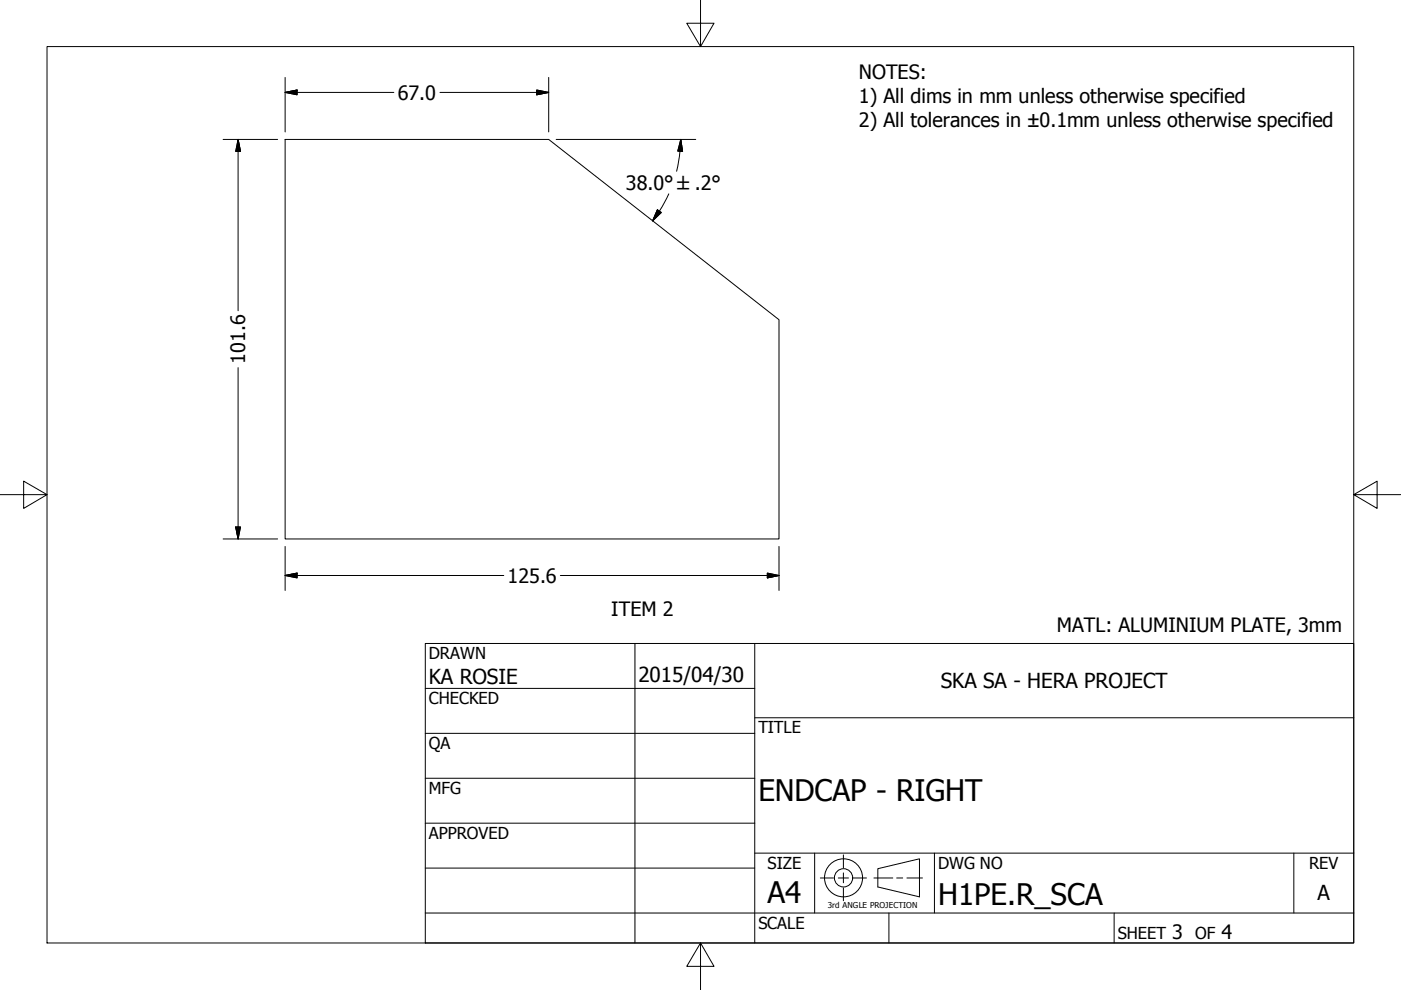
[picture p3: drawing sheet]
<svg xmlns="http://www.w3.org/2000/svg" width="297mm" height="210mm" viewBox="0 0 297 210" stroke-linecap="round" stroke-linejoin="round" font-family="sans-serif">
<!-- layer: Visible (ANSI) -->
<path d="M60.5 29.6h55.8l48.9 38.2v46.5h-104.7z" fill="none" stroke="#000" stroke-width=".21"/>
<!-- layer: Border (ANSI) -->
<path d="M148.5 -.1v10l-2.9-5h5.8l-2.9 5M10 9.9h277v190h-277zM0 104.9h10l-5-2.9v5.8l5-2.9M287 104.9l5 2.9v-5.8l-5 2.9h10M148.5 199.9l2.9 5h-5.8l2.9-5v10" fill="none" stroke="#000" stroke-width=".21"/>
<!-- layer: Title (ANSI) -->
<g fill="none" stroke="#000" stroke-width=".21">
<path d="M90.2 136.4h196.8v63.5h-196.8zM134.6 136.4v63.5M160 136.4v63.5M90.2 146h69.8M90.2 155.5h69.8M160 152.2h127M90.2 165h69.8M90.2 174.5h69.8M90.2 193.6h196.8M90.2 184.1h69.8M160 180.9h127M172.7 180.9v12.7"/>
<path d="M188.5 193.6v6.3M198.1 180.9v12.7M236.2 193.6v6.3M274.3 180.9v12.7"/>
</g>
<!-- layer: Sketch Geometry (ANSI) -->
<g fill="none" stroke="#000" stroke-width=".21">
<path d="M173.9 186.2h2.8M177.7 186.2h2.2M178.8 181.3v2.7M178.8 185.1v2.1M178.8 188.2v2.8M180.9 186.2h2.8M185.3 186.2h4M186.1 184.2l8.8-2.1v8.1l-8.8-2.1zM190.1 186.2h1.3M192.3 186.2h3.3"/>
<circle cx="178.8" cy="186.1" r="4"/>
<circle cx="178.8" cy="186.1" r="1.94"/>
</g>
<!-- layer: Dimension (ANSI) -->
<g fill="none" stroke="#000" stroke-width=".21">
<path d="M60.5 19.6l2.5-.5v1zM60.5 16.4v11.6M60.5 19.6h23M93.3 19.6h23M113.8 19.1l2.5 .5-2.5 .5zM116.3 16.4v11.6M47.3 29.6h11.6M50.5 29.6l.5 2.5h-1zM50.5 29.6v36.3M117.9 29.6h29.6M144.2 32.1l-.7 4.2M144.3 29.6l.4 2.5-1-.1z"/>
<path d="M144.3 29.6l-.1 2.5M139.4 44.5l.8 .6-1.8 1.7zM139.8 44.8l-1.4 2M141.8 41.1l-2 3.7M50.5 77.9v36.4M47.3 114.3h11.6M50 111.7h1l-.5 2.6zM60.5 115.9v9.3M165.2 115.9v9.3M60.5 122l2.5-.5v1zM60.5 122h46.3M118.8 122h46.4"/>
<path d="M162.7 121.5l2.5 .5-2.5 .5z"/>
</g>
<g fill="#000" stroke="#000" stroke-width=".21">
<path d="M60.5 19.6l2.5-.5zM60.5 19.6l2.5-.5v1zM50.5 29.6l.5 2.5zM50.5 29.6l.5 2.5h-1zM113.8 20.1l2.5-.5zM113.8 19.1l2.5 .5-2.5 .5zM144.3 29.6l.4 2.5zM144.3 29.6l.4 2.5-1-.1zM139.4 44.5l-1 2.3zM139.4 44.5l.8 .6-1.8 1.7zM50 111.7l.5 2.6zM50 111.7h1l-.5 2.6z"/>
<path d="M60.5 122l2.5-.5zM60.5 122l2.5-.5v1zM162.7 122.5l2.5-.5zM162.7 121.5l2.5 .5-2.5 .5z"/>
</g>
<g font-size="6.3">
<text x="160.8" y="169.8">ENDCAP - RIGHT</text>
<text x="162.8" y="191.4">A4</text>
<text x="198.9" y="191.9">H1PE.R_SCA</text>
</g>
<g font-size="4.4">
<text x="90.9" y="145.1">KA ROSIE</text>
<text x="135.4" y="144.5">2015/04/30</text>
<text x="199.5" y="145.9">SKA SA - HERA PROJECT</text>
<text x="279.3" y="190.7">A</text>
</g>
<g font-size="4.2">
<text x="182.1" y="16.8">NOTES:</text>
<text x="84.3" y="21.1">67.0</text>
<text x="182.1" y="21.8">1) All dims in mm unless otherwise specified</text>
<text x="182.1" y="26.9">2) All tolerances in ±0.1mm unless otherwise specified</text>
<text x="132.7" y="40.2">38.0° ±.2°</text>
<text x="52" y="77.1" transform="rotate(-90 52 77.1)">101.6</text>
<text x="107.6" y="123.5">125.6</text>
<text x="129.6" y="130.5">ITEM 2</text>
<text x="224.1" y="134">MATL: ALUMINIUM PLATE, 3mm</text>
<text x="248.5" y="199.1">3</text>
<text x="259" y="199.1">4</text>
</g>
<g font-size="3.5">
<text x="90.9" y="139.7">DRAWN</text>
<text x="90.9" y="149.3">CHECKED</text>
<text x="160.8" y="155.5">TITLE</text>
<text x="90.9" y="158.8">QA</text>
<text x="90.9" y="168.3">MFG</text>
<text x="90.9" y="177.8">APPROVED</text>
<text x="162.8" y="184.2">SIZE</text>
<text x="198.9" y="184.2">DWG NO</text>
<text x="277.6" y="184.2">REV</text>
<text x="160.8" y="196.9">SCALE</text>
<text x="237" y="199.1">SHEET</text>
<text x="253.4" y="199.1">OF</text>
</g>
<text font-size="1.7" x="175.5" y="192.5">3rd ANGLE PROJECTION</text>
</svg>
